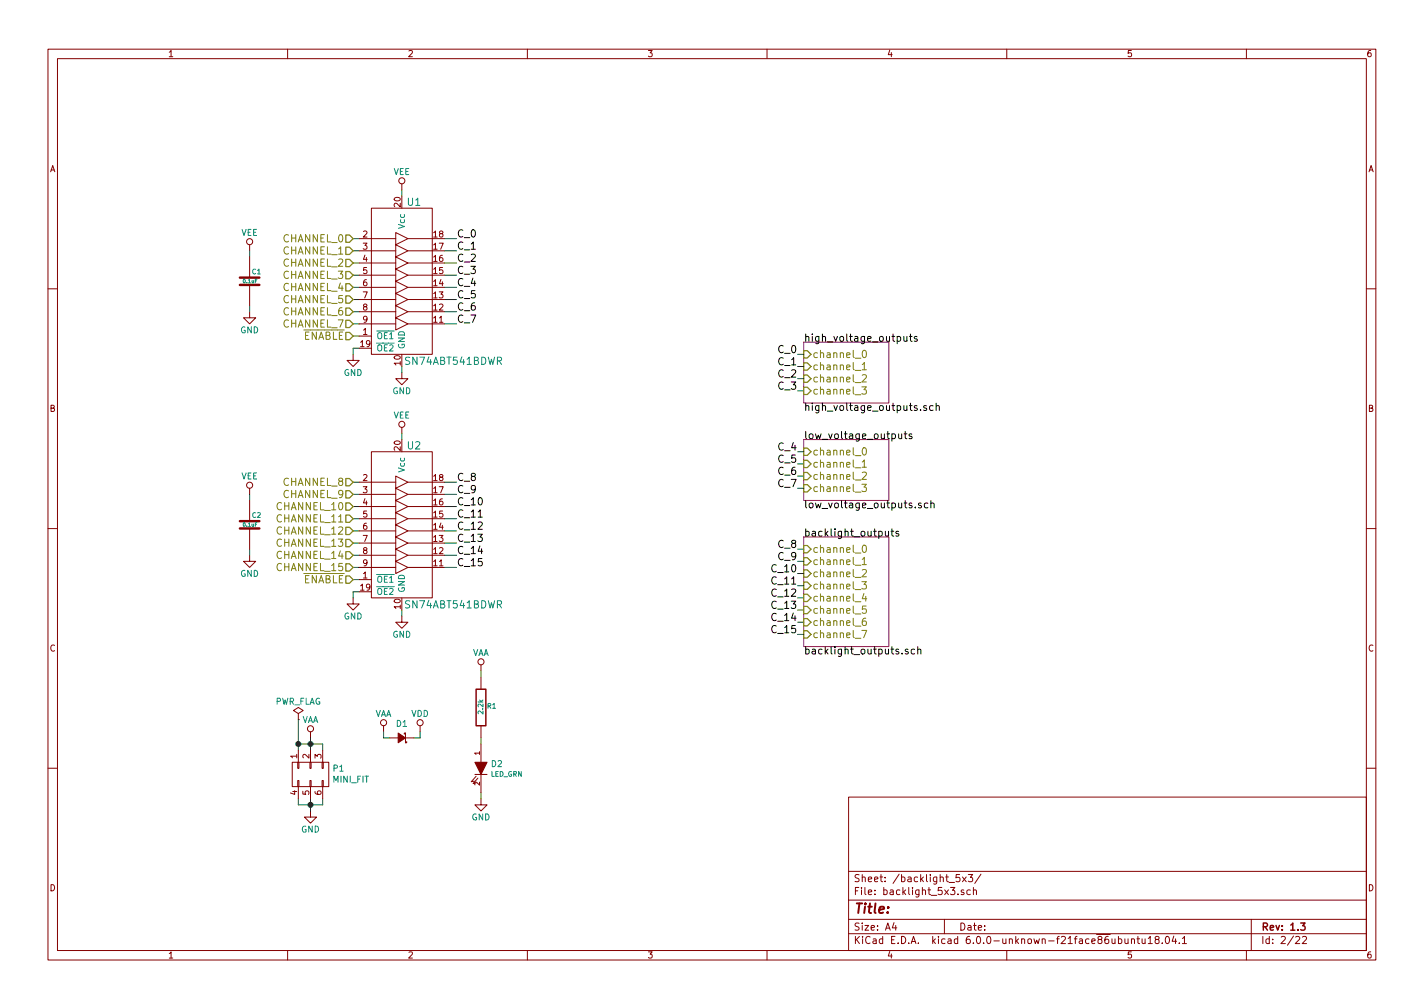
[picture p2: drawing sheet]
EESchema Schematic File Version 5
EELAYER 29 0
EELAYER END
$Descr A4 11693 8268
encoding utf-8
Sheet 2 22
Title ""
Date ""
Rev "1.3"
Comp ""
Comment1 ""
Comment2 ""
Comment3 ""
Comment4 ""
$EndDescr
$Sheet
S 6600 2800 700  500 
U 5B9A0F78
F0 "high_voltage_outputs" 60
F1 "high_voltage_outputs.sch" 60
F2 "channel_0" I L 6600 2900 60 
F3 "channel_1" I L 6600 3000 60 
F4 "channel_2" I L 6600 3100 60 
F5 "channel_3" I L 6600 3200 60 
$EndSheet
Wire Wire Line
	6600 2900 6550 2900
Wire Wire Line
	6600 3000 6550 3000
Wire Wire Line
	6600 3100 6550 3100
Wire Wire Line
	6600 3200 6550 3200
Text Label 6550 2900 2    60   ~ 0
C_0
Text Label 6550 3000 2    60   ~ 0
C_1
Text Label 6550 3100 2    60   ~ 0
C_2
Text Label 6550 3200 2    60   ~ 0
C_3
$Sheet
S 6600 3600 700  500 
U 5B9A0F86
F0 "low_voltage_outputs" 60
F1 "low_voltage_outputs.sch" 60
F2 "channel_0" I L 6600 3700 60 
F3 "channel_1" I L 6600 3800 60 
F4 "channel_2" I L 6600 3900 60 
F5 "channel_3" I L 6600 4000 60 
$EndSheet
Wire Wire Line
	6600 3700 6550 3700
Wire Wire Line
	6600 3800 6550 3800
Wire Wire Line
	6600 3900 6550 3900
Wire Wire Line
	6600 4000 6550 4000
Text Label 6550 3700 2    60   ~ 0
C_4
Text Label 6550 3800 2    60   ~ 0
C_5
Text Label 6550 3900 2    60   ~ 0
C_6
Text Label 6550 4000 2    60   ~ 0
C_7
$Sheet
S 6600 4400 700  900 
U 5B9A0F98
F0 "backlight_outputs" 60
F1 "backlight_outputs.sch" 60
F2 "channel_0" I L 6600 4500 60 
F3 "channel_1" I L 6600 4600 60 
F4 "channel_2" I L 6600 4700 60 
F5 "channel_3" I L 6600 4800 60 
F6 "channel_4" I L 6600 4900 60 
F7 "channel_5" I L 6600 5000 60 
F8 "channel_6" I L 6600 5100 60 
F9 "channel_7" I L 6600 5200 60 
$EndSheet
Wire Wire Line
	6600 4500 6550 4500
Wire Wire Line
	6600 4600 6550 4600
Wire Wire Line
	6600 4700 6550 4700
Wire Wire Line
	6600 4800 6550 4800
Wire Wire Line
	6600 4900 6550 4900
Wire Wire Line
	6600 5000 6550 5000
Wire Wire Line
	6600 5100 6550 5100
Wire Wire Line
	6600 5200 6550 5200
Text Label 6550 4500 2    60   ~ 0
C_8
Text Label 6550 4600 2    60   ~ 0
C_9
Text Label 6550 4700 2    60   ~ 0
C_10
Text Label 6550 4800 2    60   ~ 0
C_11
Text Label 6550 4900 2    60   ~ 0
C_12
Text Label 6550 5000 2    60   ~ 0
C_13
Text Label 6550 5100 2    60   ~ 0
C_14
Text Label 6550 5200 2    60   ~ 0
C_15
$Comp
L power:VAA #PWR?
U 1 1
P 2550 6050
AR Path="/5B9A4096" Ref="#PWR?"  Part="1" 
AR Path="/5B99EA03/5B9A4096" Ref="#PWR017"  Part="1" 
F 0 "#PWR017" H 2550 5900 50  0001 C CNN
F 1 "VAA" H 2550 6200 50  0000 C CNN
F 2 "" H 2550 6050 50  0001 C CNN
F 3 "" H 2550 6050 50  0001 C CNN
	1    2550 6050
	1    0    0    -1  
$EndComp
$Comp
L power:PWR_FLAG #FLG?
U 1 1
P 2450 5900
AR Path="/5B9A409C" Ref="#FLG?"  Part="1" 
AR Path="/5B99EA03/5B9A409C" Ref="#FLG04"  Part="1" 
F 0 "#FLG04" H 2450 5975 50  0001 C CNN
F 1 "PWR_FLAG" H 2450 6050 50  0000 C CNN
F 2 "" H 2450 5900 50  0001 C CNN
F 3 "~" H 2450 5900 50  0001 C CNN
	1    2450 5900
	1    0    0    -1  
$EndComp
$Comp
L power:GND #PWR?
U 1 1
P 2550 6650
AR Path="/5B9A40A2" Ref="#PWR?"  Part="1" 
AR Path="/5B99EA03/5B9A40A2" Ref="#PWR019"  Part="1" 
F 0 "#PWR019" H 2550 6400 50  0001 C CNN
F 1 "GND" H 2550 6500 50  0000 C CNN
F 2 "" H 2550 6650 50  0001 C CNN
F 3 "" H 2550 6650 50  0001 C CNN
	1    2550 6650
	1    0    0    -1  
$EndComp
$Comp
L power:GND #PWR?
U 1 1
P 2900 2900
AR Path="/5B9A40B2" Ref="#PWR?"  Part="1" 
AR Path="/5B99EA03/5B9A40B2" Ref="#PWR07"  Part="1" 
F 0 "#PWR07" H 2900 2650 50  0001 C CNN
F 1 "GND" H 2900 2750 50  0000 C CNN
F 2 "" H 2900 2900 50  0001 C CNN
F 3 "" H 2900 2900 50  0001 C CNN
	1    2900 2900
	1    0    0    -1  
$EndComp
Wire Wire Line
	2950 2850 2900 2850
Wire Wire Line
	2900 2850 2900 2900
Wire Wire Line
	2950 2750 2900 2750
Wire Wire Line
	2950 1950 2900 1950
Wire Wire Line
	2950 2050 2900 2050
Wire Wire Line
	2950 2150 2900 2150
Wire Wire Line
	2950 2250 2900 2250
Wire Wire Line
	2950 2350 2900 2350
Wire Wire Line
	2950 2450 2900 2450
Wire Wire Line
	2950 2550 2900 2550
Wire Wire Line
	2950 2650 2900 2650
Wire Wire Line
	3650 1950 3750 1950
Wire Wire Line
	3650 2050 3750 2050
Wire Wire Line
	3650 2150 3750 2150
Wire Wire Line
	3650 2250 3750 2250
Text Label 3750 1950 0    60   ~ 0
C_0
Text Label 3750 2050 0    60   ~ 0
C_1
Text Label 3750 2150 0    60   ~ 0
C_2
Text Label 3750 2250 0    60   ~ 0
C_3
$Comp
L power:GND #PWR?
U 1 1
P 3300 3050
AR Path="/5B9A40DA" Ref="#PWR?"  Part="1" 
AR Path="/5B99EA03/5B9A40DA" Ref="#PWR08"  Part="1" 
F 0 "#PWR08" H 3300 2800 50  0001 C CNN
F 1 "GND" H 3300 2900 50  0000 C CNN
F 2 "" H 3300 3050 50  0001 C CNN
F 3 "" H 3300 3050 50  0001 C CNN
	1    3300 3050
	1    0    0    -1  
$EndComp
Wire Wire Line
	3300 3000 3300 3050
Wire Wire Line
	3300 1600 3300 1550
$Comp
L power:VEE #PWR?
U 1 1
P 2050 2050
AR Path="/5B9A40EC" Ref="#PWR?"  Part="1" 
AR Path="/5B99EA03/5B9A40EC" Ref="#PWR05"  Part="1" 
F 0 "#PWR05" H -2850 1150 50  0001 C CNN
F 1 "VEE" H 2050 2200 50  0000 C CNN
F 2 "" H -2850 1300 50  0001 C CNN
F 3 "" H -2850 1300 50  0001 C CNN
	1    2050 2050
	1    0    0    -1  
$EndComp
$Comp
L power:GND #PWR?
U 1 1
P 2050 2550
AR Path="/5B9A40F2" Ref="#PWR?"  Part="1" 
AR Path="/5B99EA03/5B9A40F2" Ref="#PWR06"  Part="1" 
F 0 "#PWR06" H 2050 2300 50  0001 C CNN
F 1 "GND" H 2050 2400 50  0000 C CNN
F 2 "" H 2050 2550 50  0001 C CNN
F 3 "" H 2050 2550 50  0001 C CNN
	1    2050 2550
	1    0    0    -1  
$EndComp
Wire Wire Line
	2050 2050 2050 2100
Wire Wire Line
	2050 2500 2050 2550
Wire Wire Line
	2450 6150 2450 6100
Wire Wire Line
	2450 6100 2550 6100
Wire Wire Line
	2650 6100 2650 6150
Wire Wire Line
	2550 6150 2550 6100
Connection ~ 2550 6100
Wire Wire Line
	2550 6100 2650 6100
Wire Wire Line
	2550 6100 2550 6050
Wire Wire Line
	2450 6550 2450 6600
Wire Wire Line
	2450 6600 2550 6600
Wire Wire Line
	2650 6600 2650 6550
Wire Wire Line
	2550 6550 2550 6600
Connection ~ 2550 6600
Wire Wire Line
	2550 6600 2650 6600
Wire Wire Line
	2550 6600 2550 6650
Wire Wire Line
	2450 5900 2450 6100
Connection ~ 2450 6100
$Comp
L power:VAA #PWR?
U 1 1
P 3150 6000
AR Path="/5B9A411E" Ref="#PWR?"  Part="1" 
AR Path="/5B99EA03/5B9A411E" Ref="#PWR015"  Part="1" 
F 0 "#PWR015" H 3150 5850 50  0001 C CNN
F 1 "VAA" H 3150 6150 50  0000 C CNN
F 2 "" H 3150 6000 50  0001 C CNN
F 3 "" H 3150 6000 50  0001 C CNN
	1    3150 6000
	1    0    0    -1  
$EndComp
$Comp
L power:VDD #PWR?
U 1 1
P 3450 6000
AR Path="/5B9A4124" Ref="#PWR?"  Part="1" 
AR Path="/5B99EA03/5B9A4124" Ref="#PWR016"  Part="1" 
F 0 "#PWR016" H 1950 5200 50  0001 C CNN
F 1 "VDD" H 3450 6150 50  0000 C CNN
F 2 "" H 1950 5350 50  0001 C CNN
F 3 "" H 1950 5350 50  0001 C CNN
	1    3450 6000
	1    0    0    -1  
$EndComp
Wire Wire Line
	3150 6000 3150 6050
Wire Wire Line
	3150 6050 3200 6050
Wire Wire Line
	3400 6050 3450 6050
Wire Wire Line
	3450 6050 3450 6000
$Comp
L power:GND #PWR?
U 1 1
P 2900 4900
AR Path="/5B9A4138" Ref="#PWR?"  Part="1" 
AR Path="/5B99EA03/5B9A4138" Ref="#PWR012"  Part="1" 
F 0 "#PWR012" H 2900 4650 50  0001 C CNN
F 1 "GND" H 2900 4750 50  0000 C CNN
F 2 "" H 2900 4900 50  0001 C CNN
F 3 "" H 2900 4900 50  0001 C CNN
	1    2900 4900
	1    0    0    -1  
$EndComp
Wire Wire Line
	2950 4850 2900 4850
Wire Wire Line
	2900 4850 2900 4900
Wire Wire Line
	2950 4750 2900 4750
$Comp
L power:VEE #PWR?
U 1 1
P 3300 3550
AR Path="/5B9A4142" Ref="#PWR?"  Part="1" 
AR Path="/5B99EA03/5B9A4142" Ref="#PWR09"  Part="1" 
F 0 "#PWR09" H -1600 2650 50  0001 C CNN
F 1 "VEE" H 3300 3700 50  0000 C CNN
F 2 "" H -1600 2800 50  0001 C CNN
F 3 "" H -1600 2800 50  0001 C CNN
	1    3300 3550
	1    0    0    -1  
$EndComp
Wire Wire Line
	2950 3950 2900 3950
Wire Wire Line
	2950 4050 2900 4050
Wire Wire Line
	2950 4150 2900 4150
Wire Wire Line
	2950 4250 2900 4250
Wire Wire Line
	2950 4350 2900 4350
Wire Wire Line
	2950 4450 2900 4450
Wire Wire Line
	2950 4550 2900 4550
Wire Wire Line
	2950 4650 2900 4650
Wire Wire Line
	3650 3950 3750 3950
Wire Wire Line
	3650 4050 3750 4050
Wire Wire Line
	3650 4150 3750 4150
Wire Wire Line
	3650 4250 3750 4250
Wire Wire Line
	3650 4350 3750 4350
Wire Wire Line
	3650 4450 3750 4450
Text Label 3750 3950 0    60   ~ 0
C_8
Text Label 3750 4050 0    60   ~ 0
C_9
Text Label 3750 4150 0    60   ~ 0
C_10
Text Label 3750 4250 0    60   ~ 0
C_11
Text Label 3750 4350 0    60   ~ 0
C_12
Text Label 3750 4450 0    60   ~ 0
C_13
$Comp
L power:GND #PWR?
U 1 1
P 3300 5050
AR Path="/5B9A415E" Ref="#PWR?"  Part="1" 
AR Path="/5B99EA03/5B9A415E" Ref="#PWR013"  Part="1" 
F 0 "#PWR013" H 3300 4800 50  0001 C CNN
F 1 "GND" H 3300 4900 50  0000 C CNN
F 2 "" H 3300 5050 50  0001 C CNN
F 3 "" H 3300 5050 50  0001 C CNN
	1    3300 5050
	1    0    0    -1  
$EndComp
Wire Wire Line
	3300 5000 3300 5050
Wire Wire Line
	3300 3600 3300 3550
$Comp
L power:VEE #PWR?
U 1 1
P 2050 4050
AR Path="/5B9A4170" Ref="#PWR?"  Part="1" 
AR Path="/5B99EA03/5B9A4170" Ref="#PWR010"  Part="1" 
F 0 "#PWR010" H -2850 3150 50  0001 C CNN
F 1 "VEE" H 2050 4200 50  0000 C CNN
F 2 "" H -2850 3300 50  0001 C CNN
F 3 "" H -2850 3300 50  0001 C CNN
	1    2050 4050
	1    0    0    -1  
$EndComp
$Comp
L power:GND #PWR?
U 1 1
P 2050 4550
AR Path="/5B9A4176" Ref="#PWR?"  Part="1" 
AR Path="/5B99EA03/5B9A4176" Ref="#PWR011"  Part="1" 
F 0 "#PWR011" H 2050 4300 50  0001 C CNN
F 1 "GND" H 2050 4400 50  0000 C CNN
F 2 "" H 2050 4550 50  0001 C CNN
F 3 "" H 2050 4550 50  0001 C CNN
	1    2050 4550
	1    0    0    -1  
$EndComp
Wire Wire Line
	2050 4050 2050 4100
Wire Wire Line
	2050 4500 2050 4550
$Comp
L power:VAA #PWR?
U 1 1
P 3950 5500
AR Path="/5B9A418E" Ref="#PWR?"  Part="1" 
AR Path="/5B99EA03/5B9A418E" Ref="#PWR014"  Part="1" 
F 0 "#PWR014" H 3950 5350 50  0001 C CNN
F 1 "VAA" H 3950 5650 50  0000 C CNN
F 2 "" H 3950 5500 50  0001 C CNN
F 3 "" H 3950 5500 50  0001 C CNN
	1    3950 5500
	1    0    0    -1  
$EndComp
$Comp
L power:GND #PWR?
U 1 1
P 3950 6550
AR Path="/5B9A4194" Ref="#PWR?"  Part="1" 
AR Path="/5B99EA03/5B9A4194" Ref="#PWR018"  Part="1" 
F 0 "#PWR018" H 3950 6300 50  0001 C CNN
F 1 "GND" H 3950 6400 50  0000 C CNN
F 2 "" H 3950 6550 50  0001 C CNN
F 3 "" H 3950 6550 50  0001 C CNN
	1    3950 6550
	1    0    0    -1  
$EndComp
Wire Wire Line
	3950 6050 3950 6100
Wire Wire Line
	3950 6500 3950 6550
Wire Wire Line
	3650 2350 3750 2350
Wire Wire Line
	3650 2450 3750 2450
Wire Wire Line
	3650 2550 3750 2550
Wire Wire Line
	3650 2650 3750 2650
Text Label 3750 2350 0    60   ~ 0
C_4
Text Label 3750 2450 0    60   ~ 0
C_5
Text Label 3750 2550 0    60   ~ 0
C_6
Text Label 3750 2650 0    60   ~ 0
C_7
Wire Wire Line
	3650 4550 3750 4550
Wire Wire Line
	3650 4650 3750 4650
Text Label 3750 4550 0    60   ~ 0
C_14
Text Label 3750 4650 0    60   ~ 0
C_15
Text HLabel 2900 1950 0    60   Input ~ 0
CHANNEL_0
Text HLabel 2900 2050 0    60   Input ~ 0
CHANNEL_1
Text HLabel 2900 2150 0    60   Input ~ 0
CHANNEL_2
Text HLabel 2900 2250 0    60   Input ~ 0
CHANNEL_3
Text HLabel 2900 2350 0    60   Input ~ 0
CHANNEL_4
Text HLabel 2900 2450 0    60   Input ~ 0
CHANNEL_5
Text HLabel 2900 2550 0    60   Input ~ 0
CHANNEL_6
Text HLabel 2900 2650 0    60   Input ~ 0
CHANNEL_7
Text HLabel 2900 2750 0    60   Input ~ 0
~ENABLE
Text HLabel 2900 4750 0    60   Input ~ 0
~ENABLE
Text HLabel 2900 3950 0    60   Input ~ 0
CHANNEL_8
Text HLabel 2900 4050 0    60   Input ~ 0
CHANNEL_9
Text HLabel 2900 4150 0    60   Input ~ 0
CHANNEL_10
Text HLabel 2900 4250 0    60   Input ~ 0
CHANNEL_11
Text HLabel 2900 4350 0    60   Input ~ 0
CHANNEL_12
Text HLabel 2900 4450 0    60   Input ~ 0
CHANNEL_13
Text HLabel 2900 4550 0    60   Input ~ 0
CHANNEL_14
Text HLabel 2900 4650 0    60   Input ~ 0
CHANNEL_15
$Comp
L backlight_controller_5x3:0.1uF C1
U 1 1
P 2050 2300
F 0 "C1" H 2065 2380 40  0000 L CNN
F 1 "0.1uF" H 1990 2302 30  0000 L CNN
F 2 "backlight_controller_5x3:SM0805" H 2088 2150 30  0001 C CNN
F 3 "" H 2050 2300 60  0001 C CNN
F 4 "CAP CER 0.1UF 50V X7R" H 2350 2700 60  0001 C CNN "Description"
F 5 "0805 (2012 Metric)" H 2050 2300 60  0001 C CNN "Package"
F 6 "KEMET" H 2050 2300 60  0001 C CNN "Manufacturer"
F 7 "C0805T104K5RAL7800" H 2050 2300 60  0001 C CNN "Manufacturer Part Number"
F 8 "Digi-Key" H 2050 2300 60  0001 C CNN "Vendor"
F 9 "399-14636-1-ND" H 2050 2300 60  0001 C CNN "Vendor Part Number"
	1    2050 2300
	1    0    0    -1  
$EndComp
$Comp
L backlight_controller_5x3:0.1uF C2
U 1 1
P 2050 4300
F 0 "C2" H 2065 4380 40  0000 L CNN
F 1 "0.1uF" H 1990 4302 30  0000 L CNN
F 2 "backlight_controller_5x3:SM0805" H 2088 4150 30  0001 C CNN
F 3 "" H 2050 4300 60  0001 C CNN
F 4 "CAP CER 0.1UF 50V X7R" H 2350 4700 60  0001 C CNN "Description"
F 5 "0805 (2012 Metric)" H 2050 4300 60  0001 C CNN "Package"
F 6 "KEMET" H 2050 4300 60  0001 C CNN "Manufacturer"
F 7 "C0805T104K5RAL7800" H 2050 4300 60  0001 C CNN "Manufacturer Part Number"
F 8 "Digi-Key" H 2050 4300 60  0001 C CNN "Vendor"
F 9 "399-14636-1-ND" H 2050 4300 60  0001 C CNN "Vendor Part Number"
	1    2050 4300
	1    0    0    -1  
$EndComp
$Comp
L backlight_controller_5x3:SN74ABT541BDWR U1
U 1 1
P 3300 2300
F 0 "U1" H 3400 2953 60  0000 C CNN
F 1 "SN74ABT541BDWR" H 3725 1647 60  0000 C CNN
F 2 "backlight_controller_5x3:SOIC_20" H 3400 2850 60  0001 C CNN
F 3 "" H 3300 2300 60  0001 C CNN
F 4 "20-SOIC" H 3300 2300 60  0001 C CNN "Package"
F 5 "Buffer Non-Inverting 1 Element 8 Bit per Element Push-Pull Output" H 3600 1700 60  0001 C CNN "Description"
F 6 "Texas Instruments" H 3300 2300 60  0001 C CNN "Manufacturer"
F 7 "SN74ABT541BDWR" H 3300 2300 60  0001 C CNN "Manufacturer Part Number"
F 8 "Digi-Key" H 3300 2300 60  0001 C CNN "Vendor"
F 9 "296-14668-1-ND" H 3300 2300 60  0001 C CNN "Vendor Part Number"
	1    3300 2300
	1    0    0    -1  
$EndComp
$Comp
L power:VEE #PWR?
U 1 1
P 3300 1550
AR Path="/5B9A40BC" Ref="#PWR?"  Part="1" 
AR Path="/5B99EA03/5B9A40BC" Ref="#PWR04"  Part="1" 
F 0 "#PWR04" H -1600 650 50  0001 C CNN
F 1 "VEE" H 3300 1700 50  0000 C CNN
F 2 "" H -1600 800 50  0001 C CNN
F 3 "" H -1600 800 50  0001 C CNN
	1    3300 1550
	1    0    0    -1  
$EndComp
$Comp
L backlight_controller_5x3:SN74ABT541BDWR U2
U 1 1
P 3300 4300
F 0 "U2" H 3400 4953 60  0000 C CNN
F 1 "SN74ABT541BDWR" H 3725 3647 60  0000 C CNN
F 2 "backlight_controller_5x3:SOIC_20" H 3400 4850 60  0001 C CNN
F 3 "" H 3300 4300 60  0001 C CNN
F 4 "20-SOIC" H 3300 4300 60  0001 C CNN "Package"
F 5 "Buffer Non-Inverting 1 Element 8 Bit per Element Push-Pull Output" H 3600 3700 60  0001 C CNN "Description"
F 6 "Texas Instruments" H 3300 4300 60  0001 C CNN "Manufacturer"
F 7 "SN74ABT541BDWR" H 3300 4300 60  0001 C CNN "Manufacturer Part Number"
F 8 "Digi-Key" H 3300 4300 60  0001 C CNN "Vendor"
F 9 "296-14668-1-ND" H 3300 4300 60  0001 C CNN "Vendor Part Number"
	1    3300 4300
	1    0    0    -1  
$EndComp
$Comp
L backlight_controller_5x3:MINI_FIT P1
U 1 1
P 2550 6350
F 0 "P1" H 2372 6304 50  0000 R CNN
F 1 "MINI_FIT" H 2372 6395 50  0000 R CNN
F 2 "backlight_controller_5x3:MINI-FIT-JR_02X03_M_RA" H 2550 5150 60  0001 C CNN
F 3 "" H 2550 5150 60  0001 C CNN
F 4 "CONN HEADER 6POS 4.2MM R/A TIN" H 2850 6950 60  0001 C CNN "Description"
F 5 "Molex" H 2550 6350 60  0001 C CNN "Manufacturer"
F 6 "0039301060" H 2550 6350 60  0001 C CNN "Manufacturer Part Number"
F 7 "Digi-Key" H 2550 6350 60  0001 C CNN "Vendor"
F 8 "WM1353-ND" H 2550 6350 60  0001 C CNN "Vendor Part Number"
	1    2550 6350
	-1   0    0    1   
$EndComp
$Comp
L backlight_controller_5x3:DIODE_10A D1
U 1 1
P 3300 6050
F 0 "D1" H 3300 5937 50  0000 C CNN
F 1 "DIODE_10A" H 3020 5970 50  0001 L CNN
F 2 "backlight_controller_5x3:CFP15" H 3150 6030 60  0001 C CNN
F 3 "" H 3250 6130 60  0001 C CNN
F 4 "DIODE SCHOTTKY 45V 10A" H 3550 6430 60  0001 C CNN "Description"
F 5 "CFP15" H 3300 6050 60  0001 C CNN "Package"
F 6 "Nexperia USA Inc." H 3300 6050 60  0001 C CNN "Manufacturer"
F 7 "PMEG045V100EPDZ" H 3300 6050 60  0001 C CNN "Manufacturer Part Number"
F 8 "Digi-Key" H 3300 6050 60  0001 C CNN "Vendor"
F 9 "1727-1904-1-ND" H 3300 6050 60  0001 C CNN "Vendor Part Number"
	1    3300 6050
	-1   0    0    1   
$EndComp
$Comp
L backlight_controller_5x3:LED_GRN D2
U 1 1
P 3950 6300
F 0 "D2" V 3912 6378 50  0000 L CNN
F 1 "LED_GRN" V 3996 6378 40  0000 L CNN
F 2 "footprints:LED0805" H 3850 6300 60  0001 C CNN
F 3 "" H 3950 6300 60  0000 C CNN
F 4 "LED GREEN CLEAR SMD" H 4250 6700 60  0001 C CNN "Description"
F 5 "0805 (2012 Metric)" H 3950 6300 60  0001 C CNN "Package"
F 6 "Lite-On Inc." H 3950 6300 60  0001 C CNN "Manufacturer"
F 7 "LTST-C170GKT" H 3950 6300 60  0001 C CNN "Manufacturer Part Number"
F 8 "Digi-Key" H 3950 6300 60  0001 C CNN "Vendor"
F 9 "160-1179-1-ND" H 3950 6300 60  0001 C CNN "Vendor Part Number"
	1    3950 6300
	0    1    1    0   
$EndComp
$Comp
L backlight_controller_5x3:2.2k R1
U 1 1
P 3950 5800
F 0 "R1" H 3996 5813 40  0000 L CNN
F 1 "2.2k" V 3946 5737 40  0000 L CNN
F 2 "backlight_controller_5x3:SM0805" V 3880 5800 30  0001 C CNN
F 3 "" H 3950 5800 30  0000 C CNN
F 4 "RES SMD 2.2K OHM 1% 1/8W" V 4330 6100 60  0001 C CNN "Description"
F 5 "0805 (2012 Metric)" H 3950 5800 60  0001 C CNN "Package"
F 6 "Panasonic Electronic Components" H 3950 5800 60  0001 C CNN "Manufacturer"
F 7 "ERJ-6ENF2201V" H 3950 5800 60  0001 C CNN "Manufacturer Part Number"
F 8 "Digi-Key" H 3950 5800 60  0001 C CNN "Vendor"
F 9 "P2.20KCCT-ND" H 3950 5800 60  0001 C CNN "Vendor Part Number"
	1    3950 5800
	1    0    0    -1  
$EndComp
Wire Wire Line
	3950 5500 3950 5550
$EndSCHEMATC
